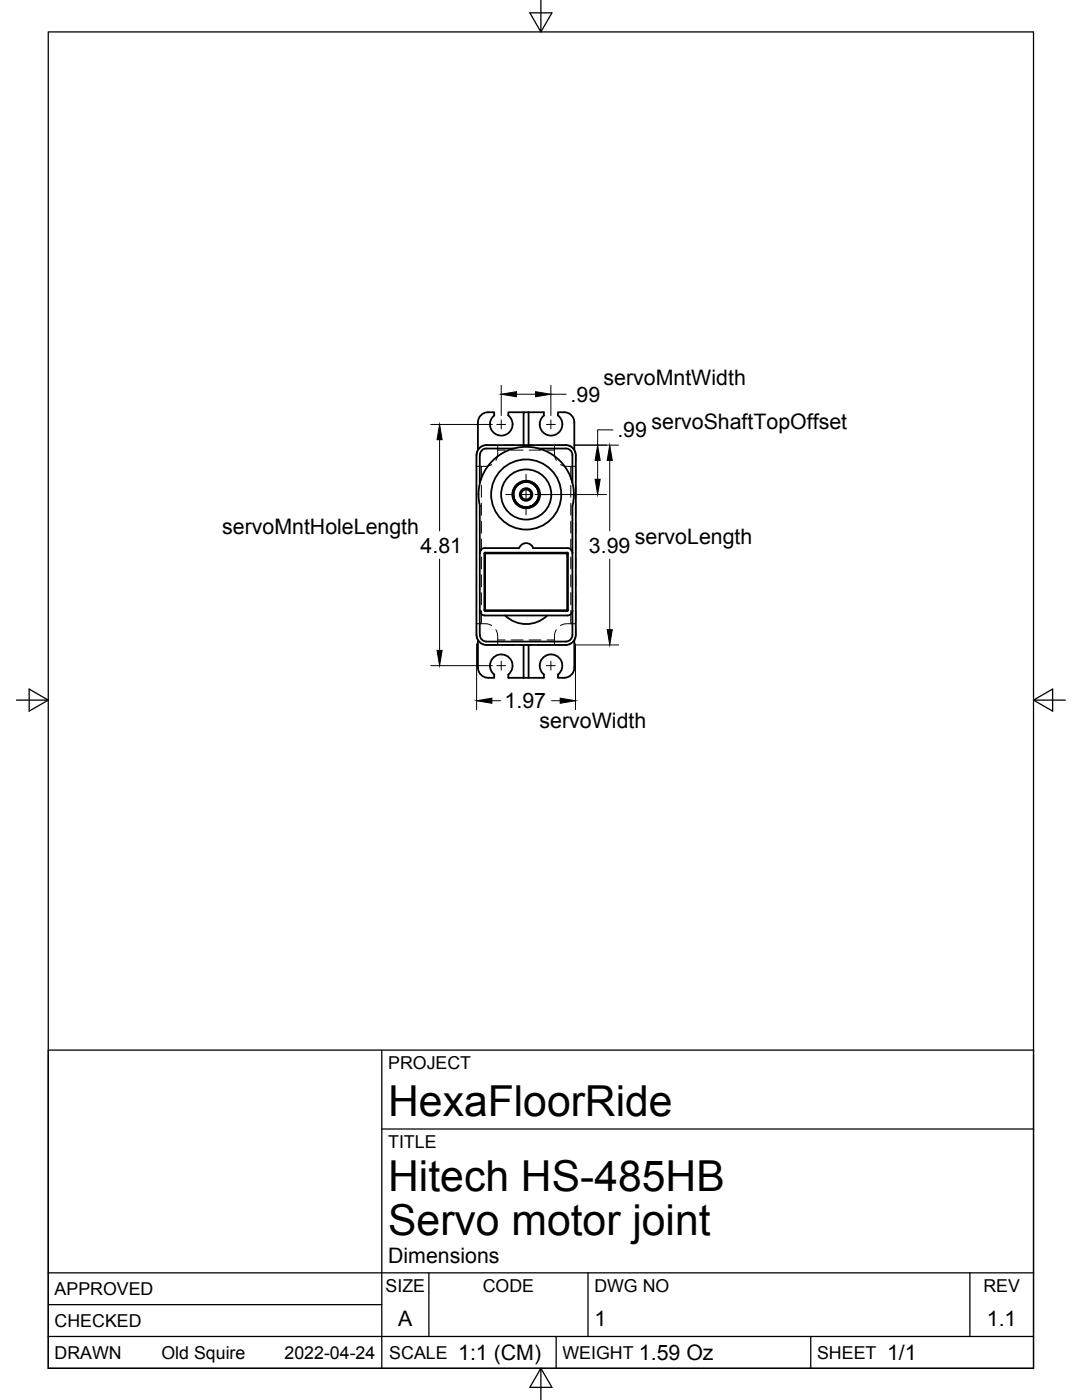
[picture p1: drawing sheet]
<svg xmlns="http://www.w3.org/2000/svg" width="216mm" height="279mm" viewBox="0 0 216 279" stroke-linecap="round" stroke-linejoin="round" font-family="sans-serif">
<!-- layer: Hidden -->
<g fill="none" stroke="#000" stroke-width=".2">
<path d="M95.1 93.3v2.4M95.1 96.9v2.4M96.1 93.1v2.6M96.1 96.9v2.4M98.1 92.7v.1a4.6 4.6 0 0 1-3 .3M99 88.9h-1.9a2 2 0 0 0-2 1.9v1.3a3.2 3.2 0 0 1 .5-2.5l.5-.5 .6-.2h2.3M99.3 88.8a4.6 4.6 0 0 1-.3 3v.1M99.3 89.8h1.5M100.2 88.9h2.4M102 89.8h2.4M102.5 98.7a2.39 2.39 0 0 0 1.3 2.1M103.8 88.9h2.4"/>
<path d="M105 96.3h-.2a2.4 2.4 0 0 0-2 1.2M105.6 89.8h2.3M106.2 96.6l.2 .1a2.45 2.45 0 0 1 1 2M107.1 99.9v.1a2.35 2.35 0 0 1-2.1 1.1M107.4 88.9h2.3M109.2 89.8h1.4M110.6 88.8a4.6 4.6 0 0 0 .4 3v.1M110.9 88.9h2a1.93 1.93 0 0 1 2 1.9v1.3M110.9 88.9h2a2 2 0 0 1 2 1.9v1.3M111.8 92.7l.1 .1a4.6 4.6 0 0 0 3 .3M113.9 93.1v2.6M113.9 96.9v2.4"/>
<path d="M114.9 93.3v2.4M114.9 96.9v2.4M95.1 100.4v2.4M95.1 104v2.4M95.1 107.6v2.4M95.1 111.2v2.3M95.1 114.7v2.4M95.1 118.3v2.4M96.1 100.4v2.4M96.1 104v2.4M96.1 107.6v2.4M96.1 111.2v2.3"/>
<path d="M96.1 114.7v2.4M96.1 118.3v2.4M113.9 100.4v2.4M113.9 104v2.4M113.9 107.6v2.4M113.9 111.2v2.3M113.9 114.7v2.4M113.9 118.3v2.4M114.9 100.4v2.4M114.9 104v2.4M114.9 107.6v2.4M114.9 111.2v2.3"/>
<path d="M114.9 114.7v2.4M114.9 118.3v2.4M95.1 124.5a4.6 4.6 0 0 1 3 .3M95.1 121.9v2.3M96.1 121.9v2.6M99 125.7a4.6 4.6 0 0 1 .3 3M99 128.7h-1.9a1.93 1.93 0 0 1-2-2v-1.2a2.93 2.93 0 0 0 .6 2.6 1.96 1.96 0 0 0 1.4 .6h1.9M99.3 127.7h1.5M100.2 128.7h2.4M102 127.7h2.4M103.8 128.7h2.4M105.6 127.7h2.3"/>
<path d="M107.4 128.7h2.3M109.2 127.7h1.4M111 125.7a4.6 4.6 0 0 0-.4 3M113.9 121.9v2.6M114.9 125.5a3.2 3.2 0 0 1-.5 2.5l-.5 .4-.7 .3h-2.3M114.9 121.9v2.3M114.9 125.5a3 3 0 0 1-.6 2.6 1.96 1.96 0 0 1-1.4 .6h-2M114.9 124.5a4.6 4.6 0 0 0-3 .3h-.1"/>
</g>
<!-- layer: Visible -->
<g fill="none" stroke="#000" stroke-width=".36">
<path d="M95.4 84.3v5.5M95.7 90.8v5.6M97.1 88.8h15.8M97.1 88.8a2 2 0 0 0-2 2v35.9a2.04 2.04 0 0 0 2 2h15.8a2 2 0 0 0 2-2v-35.9a2 2 0 0 0-2-2M102.5 98.7v.2M102.5 98.5l-.2 .1 .2 .1M102.5 98.9l-.2 .1h.2l-.1 .3 .2 .1-.1 .3h.2M102.5 89.5h-5.4a1.32 1.32 0 0 0-1.3 1.3M102.7 97.7l-.3 .2 .2 .1-.2 .2 .1 .3M102.7 99.7v.3l.2 .2v.1l.3 .1-.1 .2 .3 .1M103.2 97l-.2-.1 .1 .2-.3 .1v.2l-.2 .1 .1 .2M103.4 96.7h-.1l-.1 .2"/>
<path d="M103.9 96.4l-.3 .1-.2 .2M104.5 82.3h-3.1v.6a2.25 2.25 0 0 1 .3 3.3 2.25 2.25 0 0 1-3.3 0 2.25 2.25 0 0 1 .2-3.3v-.6a2.71 2.71 0 0 0-2.9 1l-.3 1M104.7 96.2l-.1-.1-.2 .2-.2-.2v.2h-.3v.2M104.9 96.2l.1-.1 .1 .1M104.9 96.2h-.2M105.1 96.2h.1M105.2 96.2l.1-.1 .3 .2M105.5 82.3v6.5M105.6 96.3l.1-.2 .1 .2h.2l.1 .2M106.1 96.4l.3 .1 .1 .2h.2l.1 .2M106.8 97l.2-.1-.1 .2 .3 .1v.3h.2l-.1 .3 .2 .1-.1 .3M107.4 99.2l.1 .1-.2 .2 .1 .2-.2 .2 .1 .1h-.2v.3l-.3 .1v.2h-.1l-.2 .2h-.1"/>
<path d="M107.4 98.2h.2l-.1 .3M107.4 89.5h5.5a1.32 1.32 0 0 1 1.3 1.3v5.6M107.5 98.9l.1 .1-.2 .2M107.5 98.5l.1 .1-.1 .1M107.5 98.7v.2M108.5 82.9v-.6h-4v6.5M108.5 82.9a2.25 2.25 0 0 0-.2 3.3 2.25 2.25 0 0 0 3.3 0 2.25 2.25 0 0 0-.2-3.3l-.1-.6a2.72 2.72 0 0 1 3 1l.3 1M114.6 84.3v5.5M95.7 110.4v16.3M95.7 101v9.4M95.8 101a9.5 9.5 0 0 1 9.2-11.8 9.5 9.5 0 0 1 9.2 11.8v9.4M96.7 109.4h6.9"/>
<path d="M96.7 109.4a1.01 1.01 0 0 0-1 1M96.8 110.3h16.5v11.5M96.8 110.4h16.4v11.4h-16.4zM96.8 110.3l-.2 .1v11.4M103.4 100.7v.1h.2l.1 .2 .2-.1M103.6 109.4a1.49 1.49 0 0 1 1.4-1 1.49 1.49 0 0 1 1.4 1h6.8M103.9 100.9l.2 .3 .1-.1 .2 .2 .3-.1 .1 .1 .1-.1M105.6 101.1l-.1 .2-.3-.1v.1l-.3-.1M106.4 100.8l-.2 .2h-.3v.2l-.3-.1M113.2 109.4a1.01 1.01 0 0 1 1 1M114.2 110.4v16.3a1.32 1.32 0 0 1-1.3 1.3h-15.8a1.32 1.32 0 0 1-1.3-1.3M95.4 127.8v5.5a2 2 0 0 0 2 2"/>
<path d="M95.7 121.8a1.01 1.01 0 0 0 1 1h16.5a1.01 1.01 0 0 0 1-1M96.6 121.8l.2 .1M97.4 135.3h1.2v-.7a2.25 2.25 0 0 1-.2-3.3 2.25 2.25 0 0 1 3.3 0 2.25 2.25 0 0 1-.3 3.3v.7h3.1M100.8 122.8a6 6 0 0 0 8.4 0M104.5 128.7v6.6h4v-.7M105.5 128.7v6.6M108.5 134.6a2.25 2.25 0 0 1-.2-3.3 2.25 2.25 0 0 1 3.3 0 2.25 2.25 0 0 1-.2 3.3l-.1 .7h1.3M113.3 121.8l-.1 .1h-16.4M114.6 127.8v5.5a2 2 0 0 1-2 2"/>
<circle cx="105" cy="98.7" r="2.66"/>
<circle cx="105" cy="98.7" r="1.01"/>
<circle cx="105" cy="98.7" r="1.26"/>
<circle cx="105" cy="98.7" r="7"/>
<circle cx="105" cy="98.7" r="5"/>
<circle cx="105" cy="98.7" r="2.75"/>
</g>
<!-- layer: Border -->
<path d="M9.6 6.4h196.6v266.7h-196.6zM107.9 0v6.4l-2.2-3.8h4.4l-2.2 3.8M3.3 139.7h6.3l-3.8-2.2v4.4l3.8-2.2M206.2 139.7l3.8 2.2v-4.4l-3.8 2.2h6.4M107.9 273.1l2.2 3.8h-4.4l2.2-3.8v6.3" fill="none" stroke="#000" stroke-width=".25"/>
<!-- layer: Titleblock -->
<path d="M9.6 209.6h196.6v63.5h-196.6zM76.2 209.6v63.5M76.2 225.3h130M9.6 254h196.6M85.6 254v12.7M117.3 254v12.7M193.5 254v12.7M9.6 266.7h196.6M9.6 260.4h66.6M111 266.7v6.4M161.8 266.7v6.4" fill="none" stroke="#000" stroke-width=".25"/>
<!-- layer: Dimensions -->
<g fill="none" stroke="#000" stroke-width=".2">
<path d="M100 76.9v6M103.1 78.7h3.8M109.9 76.9v6M109.9 78.7h3.1M85.9 84.7h12.3M87.7 87.8v18.1M106.7 98.7h14.3M114.7 88.8h8.7M119.3 91.9v3.8M121.7 91.9v14M122.3 85.8h-3v3M87.7 111.6v18.2"/>
<path d="M121.7 111.6v14.1M85.9 132.8h12.3M95.1 128.5v13.1M98.1 139.8h1.8M110.1 139.8h1.7M114.7 128.7h8.7M114.8 128.5v13.1"/>
</g>
<path d="M100 78.7l3.1-.5v1zM106.9 78.2l3 .5-3 .5zM87.7 84.7l.5 3.1h-1zM118.7 95.7h1.1l-.5 3zM119.3 88.8l.5 3.1h-1.1zM121.7 88.8l.5 3.1h-1zM87.2 129.8h1l-.5 3zM95.1 139.8l3-.5v1.1zM111.8 139.3l3 .5-3 .6zM121.2 125.7h1l-.5 3z" fill="#000" stroke="#000" stroke-width=".2"/>
<!-- layer: Center Lines -->
<g fill="none" stroke="#000" stroke-width=".2">
<path d="M99.1 84.7h1.8M100 83.8v1.8M100.9 98.7h1.4M104.1 98.7h1.8M105 94.7v1.3M105 97.8v1.8M107.7 98.7h1.3M109 84.7h1.8M109.9 83.8v1.8M105 101.4v1.3M99.1 132.8h1.8M100 132v1.7"/>
<path d="M109 132.8h1.8M109.9 132v1.7"/>
</g>
<g font-size="8.5">
<text x="77.4" y="222.8">HexaFloorRide</text>
<text x="77.4" y="237.8">Hitech HS-485HB</text>
<text x="77.4" y="246.4">Servo motor joint</text>
</g>
<g font-size="4.3">
<text x="120.4" y="76.8">servoMntWidth</text>
<text x="113.9" y="80.2">.99</text>
<text x="123.2" y="87.3">.99</text>
<text x="130" y="85.6">servoShaftTopOffset</text>
<text x="44.3" y="106.5">servoMntHoleLength</text>
<text x="83.9" y="110.3">4.81</text>
<text x="117.5" y="110.3">3.99</text>
<text x="126.7" y="108.6">servoLength</text>
<text x="100.7" y="141.3">1.97</text>
<text x="107.7" y="145.3">servoWidth</text>
<text x="77.4" y="252">Dimensions</text>
<text x="79.5" y="264.5">A</text>
<text x="118.6" y="264.5">1</text>
<text x="196.9" y="264.5">1.1</text>
<text x="91.4" y="271.4">1:1 (CM)</text>
<text x="127.5" y="271.4">1.59 Oz</text>
<text x="177" y="271.4">1/1</text>
</g>
<g font-size="3.5">
<text x="77.4" y="213.4">PROJECT</text>
<text x="77.4" y="229.1">TITLE</text>
<text x="76.9" y="257.8">SIZE</text>
<text x="96.3" y="257.8">CODE</text>
<text x="118.6" y="257.8">DWG NO</text>
<text x="196.2" y="257.8">REV</text>
<text x="10.9" y="258.5">APPROVED</text>
<text x="10.9" y="264.8">CHECKED</text>
<text x="10.9" y="271.2">DRAWN</text>
<text x="32.2" y="271.2">Old Squire</text>
<text x="56.8" y="271.2">2022-04-24</text>
<text x="77.7" y="271.2">SCALE</text>
<text x="112.2" y="271.2">WEIGHT</text>
<text x="163" y="271.2">SHEET</text>
</g>
</svg>
